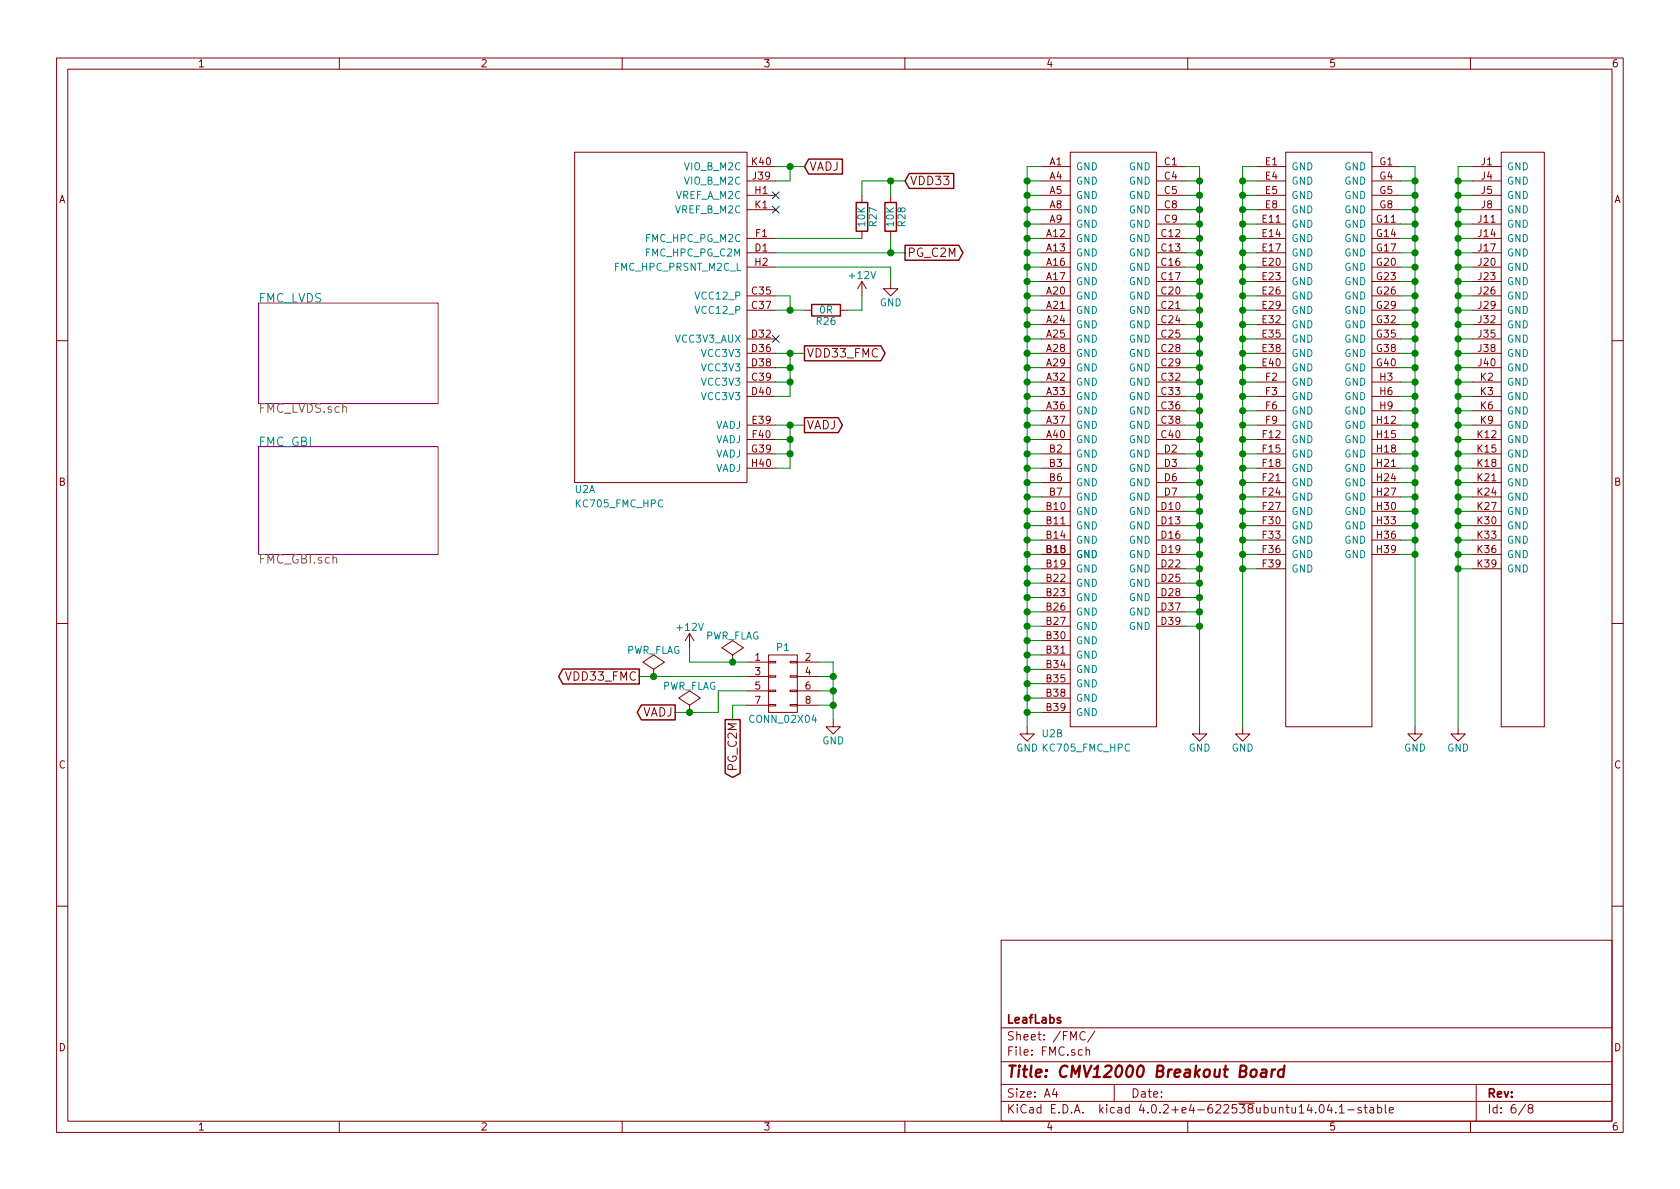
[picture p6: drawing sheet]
EESchema Schematic File Version 2
LIBS:power
LIBS:device
LIBS:transistors
LIBS:conn
LIBS:linear
LIBS:regul
LIBS:74xx
LIBS:cmos4000
LIBS:adc-dac
LIBS:memory
LIBS:xilinx
LIBS:microcontrollers
LIBS:dsp
LIBS:microchip
LIBS:analog_switches
LIBS:motorola
LIBS:texas
LIBS:intel
LIBS:audio
LIBS:interface
LIBS:digital-audio
LIBS:philips
LIBS:display
LIBS:cypress
LIBS:siliconi
LIBS:opto
LIBS:atmel
LIBS:contrib
LIBS:valves
LIBS:leaf
LIBS:cmv12000_breakout-cache
EELAYER 25 0
EELAYER END
$Descr A4 11693 8268
encoding utf-8
Sheet 6 8
Title "CMV12000 Breakout Board"
Date ""
Rev ""
Comp "LeafLabs"
Comment1 ""
Comment2 ""
Comment3 ""
Comment4 ""
$EndDescr
$Sheet
S 1800 2100 1250 700 
U 5795395A
F0 "FMC_LVDS" 60
F1 "FMC_LVDS.sch" 60
$EndSheet
$Sheet
S 1800 3100 1250 750 
U 57953961
F0 "FMC_GBI" 60
F1 "FMC_GBI.sch" 60
$EndSheet
$Comp
L GND #PWR058
U 1 1
P 7150 5050
F 0 "#PWR058" H 7150 4800 50  0001 C CNN
F 1 "GND" H 7150 4900 50  0000 C CNN
F 2 "" H 7150 5050 50  0000 C CNN
F 3 "" H 7150 5050 50  0000 C CNN
	1    7150 5050
	1    0    0    -1  
$EndComp
$Comp
L GND #PWR059
U 1 1
P 8350 5050
F 0 "#PWR059" H 8350 4800 50  0001 C CNN
F 1 "GND" H 8350 4900 50  0000 C CNN
F 2 "" H 8350 5050 50  0000 C CNN
F 3 "" H 8350 5050 50  0000 C CNN
	1    8350 5050
	-1   0    0    -1  
$EndComp
$Comp
L GND #PWR060
U 1 1
P 8650 5050
F 0 "#PWR060" H 8650 4800 50  0001 C CNN
F 1 "GND" H 8650 4900 50  0000 C CNN
F 2 "" H 8650 5050 50  0000 C CNN
F 3 "" H 8650 5050 50  0000 C CNN
	1    8650 5050
	1    0    0    -1  
$EndComp
$Comp
L GND #PWR061
U 1 1
P 10150 5050
F 0 "#PWR061" H 10150 4800 50  0001 C CNN
F 1 "GND" H 10150 4900 50  0000 C CNN
F 2 "" H 10150 5050 50  0000 C CNN
F 3 "" H 10150 5050 50  0000 C CNN
	1    10150 5050
	1    0    0    -1  
$EndComp
$Comp
L GND #PWR062
U 1 1
P 9850 5050
F 0 "#PWR062" H 9850 4800 50  0001 C CNN
F 1 "GND" H 9850 4900 50  0000 C CNN
F 2 "" H 9850 5050 50  0000 C CNN
F 3 "" H 9850 5050 50  0000 C CNN
	1    9850 5050
	-1   0    0    -1  
$EndComp
Text GLabel 5600 2950 2    59   Output ~ 0
VADJ
Text GLabel 5600 1150 2    59   Input ~ 0
VADJ
$Comp
L R R26
U 1 1
P 5750 2150
F 0 "R26" V 5830 2150 50  0000 C CNN
F 1 "0R" V 5750 2150 50  0000 C CNN
F 2 "Resistors_SMD:R_1206" V 5680 2150 50  0001 C CNN
F 3 "" H 5750 2150 50  0000 C CNN
	1    5750 2150
	0    1    1    0   
$EndComp
$Comp
L +12V #PWR063
U 1 1
P 6000 2050
F 0 "#PWR063" H 6000 1900 50  0001 C CNN
F 1 "+12V" H 6000 2190 50  0000 C CNN
F 2 "" H 6000 2050 50  0000 C CNN
F 3 "" H 6000 2050 50  0000 C CNN
	1    6000 2050
	1    0    0    -1  
$EndComp
NoConn ~ 5400 2350
Text GLabel 5600 2450 2    59   Output ~ 0
VDD33_FMC
$Comp
L R R27
U 1 1
P 6000 1500
F 0 "R27" V 6080 1500 50  0000 C CNN
F 1 "10K" V 6000 1500 50  0000 C CNN
F 2 "Resistors_SMD:R_0603" V 5930 1500 50  0001 C CNN
F 3 "" H 6000 1500 50  0000 C CNN
	1    6000 1500
	1    0    0    -1  
$EndComp
$Comp
L R R28
U 1 1
P 6200 1500
F 0 "R28" V 6280 1500 50  0000 C CNN
F 1 "10K" V 6200 1500 50  0000 C CNN
F 2 "Resistors_SMD:R_0603" V 6130 1500 50  0001 C CNN
F 3 "" H 6200 1500 50  0000 C CNN
	1    6200 1500
	1    0    0    -1  
$EndComp
$Comp
L GND #PWR064
U 1 1
P 6200 1950
F 0 "#PWR064" H 6200 1700 50  0001 C CNN
F 1 "GND" H 6200 1800 50  0000 C CNN
F 2 "" H 6200 1950 50  0000 C CNN
F 3 "" H 6200 1950 50  0000 C CNN
	1    6200 1950
	1    0    0    -1  
$EndComp
Text GLabel 6300 1250 2    59   Input ~ 0
VDD33
Text GLabel 6300 1750 2    59   Output ~ 0
PG_C2M
$Comp
L CONN_02X04 P1
U 1 1
P 5450 4750
F 0 "P1" H 5450 5000 50  0000 C CNN
F 1 "CONN_02X04" H 5450 4500 50  0000 C CNN
F 2 "Pin_Headers:Pin_Header_Straight_2x04" H 5450 3550 50  0001 C CNN
F 3 "" H 5450 3550 50  0000 C CNN
	1    5450 4750
	1    0    0    -1  
$EndComp
$Comp
L PWR_FLAG #FLG065
U 1 1
P 5100 4600
F 0 "#FLG065" H 5100 4695 50  0001 C CNN
F 1 "PWR_FLAG" H 5100 4780 50  0000 C CNN
F 2 "" H 5100 4600 50  0000 C CNN
F 3 "" H 5100 4600 50  0000 C CNN
	1    5100 4600
	1    0    0    -1  
$EndComp
$Comp
L +12V #PWR066
U 1 1
P 4800 4500
F 0 "#PWR066" H 4800 4350 50  0001 C CNN
F 1 "+12V" H 4800 4640 50  0000 C CNN
F 2 "" H 4800 4500 50  0000 C CNN
F 3 "" H 4800 4500 50  0000 C CNN
	1    4800 4500
	1    0    0    -1  
$EndComp
$Comp
L PWR_FLAG #FLG067
U 1 1
P 4550 4700
F 0 "#FLG067" H 4550 4795 50  0001 C CNN
F 1 "PWR_FLAG" H 4550 4880 50  0000 C CNN
F 2 "" H 4550 4700 50  0000 C CNN
F 3 "" H 4550 4700 50  0000 C CNN
	1    4550 4700
	1    0    0    -1  
$EndComp
Text GLabel 4450 4700 0    59   Output ~ 0
VDD33_FMC
$Comp
L GND #PWR068
U 1 1
P 5800 5000
F 0 "#PWR068" H 5800 4750 50  0001 C CNN
F 1 "GND" H 5800 4850 50  0000 C CNN
F 2 "" H 5800 5000 50  0000 C CNN
F 3 "" H 5800 5000 50  0000 C CNN
	1    5800 5000
	1    0    0    -1  
$EndComp
Text GLabel 5100 5000 3    59   Output ~ 0
PG_C2M
$Comp
L PWR_FLAG #FLG069
U 1 1
P 4800 4950
F 0 "#FLG069" H 4800 5045 50  0001 C CNN
F 1 "PWR_FLAG" H 4800 5130 50  0000 C CNN
F 2 "" H 4800 4950 50  0000 C CNN
F 3 "" H 4800 4950 50  0000 C CNN
	1    4800 4950
	1    0    0    -1  
$EndComp
Text GLabel 4700 4950 0    59   Output ~ 0
VADJ
$Comp
L KC705_FMC_HPC U2
U 1 1
P 4000 3350
AR Path="/579FE284" Ref="U2"  Part="1" 
AR Path="/5789B67E/579FE284" Ref="U2"  Part="1" 
F 0 "U2" H 4000 3300 50  0000 L CNN
F 1 "KC705_FMC_HPC" H 4000 3200 50  0000 L CNN
F 2 "SEAF-40-XX_X-XX-10-X-A" H 6500 5050 50  0001 L CNN
F 3 "" H 6500 5050 50  0001 L CNN
	1    4000 3350
	1    0    0    -1  
$EndComp
$Comp
L KC705_FMC_HPC U2
U 2 1
P 7250 5050
AR Path="/579FE311" Ref="U2"  Part="2" 
AR Path="/5789B67E/579FE311" Ref="U2"  Part="2" 
F 0 "U2" H 7250 5000 50  0000 L CNN
F 1 "KC705_FMC_HPC" H 7250 4900 50  0000 L CNN
F 2 "" H 9750 6750 50  0001 L CNN
F 3 "" H 9750 6750 50  0001 L CNN
	2    7250 5050
	1    0    0    -1  
$EndComp
Wire Wire Line
	7250 1150 7150 1150
Wire Wire Line
	7150 1150 7150 5050
Wire Wire Line
	7250 4950 7150 4950
Connection ~ 7150 4950
Wire Wire Line
	7250 4850 7150 4850
Connection ~ 7150 4850
Wire Wire Line
	7150 4750 7250 4750
Connection ~ 7150 4750
Wire Wire Line
	7250 4650 7150 4650
Connection ~ 7150 4650
Wire Wire Line
	7250 4550 7150 4550
Connection ~ 7150 4550
Wire Wire Line
	7150 4450 7250 4450
Connection ~ 7150 4450
Wire Wire Line
	7250 4350 7150 4350
Connection ~ 7150 4350
Wire Wire Line
	7150 4250 7250 4250
Connection ~ 7150 4250
Wire Wire Line
	7250 4150 7150 4150
Connection ~ 7150 4150
Wire Wire Line
	7150 4050 7250 4050
Connection ~ 7150 4050
Wire Wire Line
	7250 3950 7150 3950
Connection ~ 7150 3950
Wire Wire Line
	7150 3850 7250 3850
Connection ~ 7150 3850
Wire Wire Line
	7250 3750 7150 3750
Connection ~ 7150 3750
Wire Wire Line
	7150 3650 7250 3650
Connection ~ 7150 3650
Wire Wire Line
	7250 3550 7150 3550
Connection ~ 7150 3550
Wire Wire Line
	7150 3450 7250 3450
Connection ~ 7150 3450
Wire Wire Line
	7250 3350 7150 3350
Connection ~ 7150 3350
Wire Wire Line
	7150 3250 7250 3250
Connection ~ 7150 3250
Wire Wire Line
	7250 3150 7150 3150
Connection ~ 7150 3150
Wire Wire Line
	7150 3050 7250 3050
Connection ~ 7150 3050
Wire Wire Line
	7250 2950 7150 2950
Connection ~ 7150 2950
Wire Wire Line
	7150 2850 7250 2850
Connection ~ 7150 2850
Wire Wire Line
	7250 2750 7150 2750
Connection ~ 7150 2750
Wire Wire Line
	7150 2650 7250 2650
Connection ~ 7150 2650
Wire Wire Line
	7250 2550 7150 2550
Connection ~ 7150 2550
Wire Wire Line
	7150 2450 7250 2450
Connection ~ 7150 2450
Wire Wire Line
	7250 2350 7150 2350
Connection ~ 7150 2350
Wire Wire Line
	7150 2250 7250 2250
Connection ~ 7150 2250
Wire Wire Line
	7250 2150 7150 2150
Connection ~ 7150 2150
Wire Wire Line
	7150 2050 7250 2050
Connection ~ 7150 2050
Wire Wire Line
	7250 1950 7150 1950
Connection ~ 7150 1950
Wire Wire Line
	7150 1850 7250 1850
Connection ~ 7150 1850
Wire Wire Line
	7250 1750 7150 1750
Connection ~ 7150 1750
Wire Wire Line
	7150 1650 7250 1650
Connection ~ 7150 1650
Wire Wire Line
	7250 1550 7150 1550
Connection ~ 7150 1550
Wire Wire Line
	7150 1450 7250 1450
Connection ~ 7150 1450
Wire Wire Line
	7250 1350 7150 1350
Connection ~ 7150 1350
Connection ~ 7150 1250
Wire Wire Line
	8250 1150 8350 1150
Wire Wire Line
	8350 1150 8350 5050
Wire Wire Line
	8250 4350 8350 4350
Connection ~ 8350 4350
Wire Wire Line
	8350 4250 8250 4250
Connection ~ 8350 4250
Wire Wire Line
	8250 4150 8350 4150
Connection ~ 8350 4150
Wire Wire Line
	8350 4050 8250 4050
Connection ~ 8350 4050
Wire Wire Line
	8250 3950 8350 3950
Connection ~ 8350 3950
Wire Wire Line
	8350 3850 8250 3850
Connection ~ 8350 3850
Wire Wire Line
	8250 3750 8350 3750
Connection ~ 8350 3750
Wire Wire Line
	8350 3650 8250 3650
Connection ~ 8350 3650
Wire Wire Line
	8250 3550 8350 3550
Connection ~ 8350 3550
Wire Wire Line
	8350 3450 8250 3450
Connection ~ 8350 3450
Wire Wire Line
	8250 3350 8350 3350
Connection ~ 8350 3350
Wire Wire Line
	8350 3250 8250 3250
Connection ~ 8350 3250
Wire Wire Line
	8250 3150 8350 3150
Connection ~ 8350 3150
Wire Wire Line
	8350 3050 8250 3050
Connection ~ 8350 3050
Wire Wire Line
	8250 2950 8350 2950
Connection ~ 8350 2950
Wire Wire Line
	8350 2850 8250 2850
Connection ~ 8350 2850
Wire Wire Line
	8250 2750 8350 2750
Connection ~ 8350 2750
Wire Wire Line
	8350 2650 8250 2650
Connection ~ 8350 2650
Wire Wire Line
	8250 2550 8350 2550
Connection ~ 8350 2550
Wire Wire Line
	8350 2450 8250 2450
Connection ~ 8350 2450
Wire Wire Line
	8250 2350 8350 2350
Connection ~ 8350 2350
Wire Wire Line
	8350 2250 8250 2250
Connection ~ 8350 2250
Wire Wire Line
	8250 2150 8350 2150
Connection ~ 8350 2150
Wire Wire Line
	8350 2050 8250 2050
Connection ~ 8350 2050
Wire Wire Line
	8250 1950 8350 1950
Connection ~ 8350 1950
Wire Wire Line
	8350 1850 8250 1850
Connection ~ 8350 1850
Wire Wire Line
	8250 1750 8350 1750
Connection ~ 8350 1750
Wire Wire Line
	8350 1650 8250 1650
Connection ~ 8350 1650
Wire Wire Line
	8250 1550 8350 1550
Connection ~ 8350 1550
Wire Wire Line
	8350 1450 8250 1450
Connection ~ 8350 1450
Wire Wire Line
	8250 1350 8350 1350
Connection ~ 8350 1350
Wire Wire Line
	8350 1250 8250 1250
Connection ~ 8350 1250
Wire Wire Line
	8750 1150 8650 1150
Wire Wire Line
	8650 1150 8650 5050
Wire Wire Line
	8750 3950 8650 3950
Connection ~ 8650 3950
Wire Wire Line
	8650 3850 8750 3850
Connection ~ 8650 3850
Wire Wire Line
	8750 3750 8650 3750
Connection ~ 8650 3750
Wire Wire Line
	8650 3650 8750 3650
Connection ~ 8650 3650
Wire Wire Line
	8750 3550 8650 3550
Connection ~ 8650 3550
Wire Wire Line
	8650 3450 8750 3450
Connection ~ 8650 3450
Wire Wire Line
	8750 3350 8650 3350
Connection ~ 8650 3350
Wire Wire Line
	8650 3250 8750 3250
Connection ~ 8650 3250
Wire Wire Line
	8750 3150 8650 3150
Connection ~ 8650 3150
Wire Wire Line
	8650 3050 8750 3050
Connection ~ 8650 3050
Wire Wire Line
	8750 2950 8650 2950
Connection ~ 8650 2950
Wire Wire Line
	8650 2850 8750 2850
Connection ~ 8650 2850
Wire Wire Line
	8750 2750 8650 2750
Connection ~ 8650 2750
Wire Wire Line
	8650 2650 8750 2650
Connection ~ 8650 2650
Wire Wire Line
	8750 2550 8650 2550
Connection ~ 8650 2550
Wire Wire Line
	8650 2450 8750 2450
Connection ~ 8650 2450
Wire Wire Line
	8750 2350 8650 2350
Connection ~ 8650 2350
Wire Wire Line
	8650 2250 8750 2250
Connection ~ 8650 2250
Wire Wire Line
	8750 2150 8650 2150
Connection ~ 8650 2150
Wire Wire Line
	8650 2050 8750 2050
Connection ~ 8650 2050
Wire Wire Line
	8750 1950 8650 1950
Connection ~ 8650 1950
Wire Wire Line
	8650 1850 8750 1850
Connection ~ 8650 1850
Wire Wire Line
	8750 1750 8650 1750
Connection ~ 8650 1750
Wire Wire Line
	8650 1650 8750 1650
Connection ~ 8650 1650
Wire Wire Line
	8750 1550 8650 1550
Connection ~ 8650 1550
Wire Wire Line
	8650 1450 8750 1450
Connection ~ 8650 1450
Wire Wire Line
	8750 1350 8650 1350
Connection ~ 8650 1350
Wire Wire Line
	8650 1250 8750 1250
Connection ~ 8650 1250
Wire Wire Line
	10250 1150 10150 1150
Wire Wire Line
	10150 1150 10150 5050
Wire Wire Line
	10250 3950 10150 3950
Connection ~ 10150 3950
Wire Wire Line
	10150 3850 10250 3850
Connection ~ 10150 3850
Wire Wire Line
	10250 3750 10150 3750
Connection ~ 10150 3750
Wire Wire Line
	10150 3650 10250 3650
Connection ~ 10150 3650
Wire Wire Line
	10250 3550 10150 3550
Connection ~ 10150 3550
Wire Wire Line
	10150 3450 10250 3450
Connection ~ 10150 3450
Wire Wire Line
	10250 3350 10150 3350
Connection ~ 10150 3350
Wire Wire Line
	10150 3250 10250 3250
Connection ~ 10150 3250
Wire Wire Line
	10250 3150 10150 3150
Connection ~ 10150 3150
Wire Wire Line
	10150 3050 10250 3050
Connection ~ 10150 3050
Wire Wire Line
	10250 2950 10150 2950
Connection ~ 10150 2950
Wire Wire Line
	10150 2850 10250 2850
Connection ~ 10150 2850
Wire Wire Line
	10250 2750 10150 2750
Connection ~ 10150 2750
Wire Wire Line
	10150 2650 10250 2650
Connection ~ 10150 2650
Wire Wire Line
	10250 2550 10150 2550
Connection ~ 10150 2550
Wire Wire Line
	10150 2450 10250 2450
Connection ~ 10150 2450
Wire Wire Line
	10250 2350 10150 2350
Connection ~ 10150 2350
Wire Wire Line
	10150 2250 10250 2250
Connection ~ 10150 2250
Wire Wire Line
	10250 2150 10150 2150
Connection ~ 10150 2150
Wire Wire Line
	10150 2050 10250 2050
Connection ~ 10150 2050
Wire Wire Line
	10250 1950 10150 1950
Connection ~ 10150 1950
Wire Wire Line
	10150 1850 10250 1850
Connection ~ 10150 1850
Wire Wire Line
	10250 1750 10150 1750
Connection ~ 10150 1750
Wire Wire Line
	10150 1650 10250 1650
Connection ~ 10150 1650
Wire Wire Line
	10250 1550 10150 1550
Connection ~ 10150 1550
Wire Wire Line
	10150 1450 10250 1450
Connection ~ 10150 1450
Wire Wire Line
	10250 1350 10150 1350
Connection ~ 10150 1350
Wire Wire Line
	10150 1250 10250 1250
Connection ~ 10150 1250
Wire Wire Line
	9750 1150 9850 1150
Wire Wire Line
	9850 1150 9850 5050
Wire Wire Line
	9850 3850 9750 3850
Connection ~ 9850 3850
Wire Wire Line
	9750 3750 9850 3750
Connection ~ 9850 3750
Wire Wire Line
	9850 3650 9750 3650
Connection ~ 9850 3650
Wire Wire Line
	9750 3550 9850 3550
Connection ~ 9850 3550
Wire Wire Line
	9850 3450 9750 3450
Connection ~ 9850 3450
Wire Wire Line
	9750 3350 9850 3350
Connection ~ 9850 3350
Wire Wire Line
	9850 3250 9750 3250
Connection ~ 9850 3250
Wire Wire Line
	9750 3150 9850 3150
Connection ~ 9850 3150
Wire Wire Line
	9850 3050 9750 3050
Connection ~ 9850 3050
Wire Wire Line
	9750 2950 9850 2950
Connection ~ 9850 2950
Wire Wire Line
	9850 2850 9750 2850
Connection ~ 9850 2850
Wire Wire Line
	9750 2750 9850 2750
Connection ~ 9850 2750
Wire Wire Line
	9850 2650 9750 2650
Connection ~ 9850 2650
Wire Wire Line
	9750 2550 9850 2550
Connection ~ 9850 2550
Wire Wire Line
	9850 2450 9750 2450
Connection ~ 9850 2450
Wire Wire Line
	9750 2350 9850 2350
Connection ~ 9850 2350
Wire Wire Line
	9850 2250 9750 2250
Connection ~ 9850 2250
Wire Wire Line
	9750 2150 9850 2150
Connection ~ 9850 2150
Wire Wire Line
	9850 2050 9750 2050
Connection ~ 9850 2050
Wire Wire Line
	9750 1950 9850 1950
Connection ~ 9850 1950
Wire Wire Line
	9850 1850 9750 1850
Connection ~ 9850 1850
Wire Wire Line
	9750 1750 9850 1750
Connection ~ 9850 1750
Wire Wire Line
	9850 1650 9750 1650
Connection ~ 9850 1650
Wire Wire Line
	9750 1550 9850 1550
Connection ~ 9850 1550
Wire Wire Line
	9850 1450 9750 1450
Connection ~ 9850 1450
Wire Wire Line
	9750 1350 9850 1350
Connection ~ 9850 1350
Wire Wire Line
	9850 1250 9750 1250
Connection ~ 9850 1250
Wire Wire Line
	5400 2950 5600 2950
Wire Wire Line
	5500 2950 5500 3250
Wire Wire Line
	5500 3250 5400 3250
Wire Wire Line
	5400 3150 5500 3150
Connection ~ 5500 3150
Wire Wire Line
	5400 3050 5500 3050
Connection ~ 5500 3050
Connection ~ 5500 2950
Wire Wire Line
	5400 1250 5500 1250
Wire Wire Line
	5500 1250 5500 1150
Wire Wire Line
	5400 1150 5600 1150
Connection ~ 5500 1150
Wire Wire Line
	5400 2150 5600 2150
Wire Wire Line
	5500 2750 5400 2750
Wire Wire Line
	5500 2450 5500 2750
Wire Wire Line
	5400 2450 5600 2450
Wire Wire Line
	5400 2550 5500 2550
Connection ~ 5500 2550
Wire Wire Line
	5400 2650 5500 2650
Connection ~ 5500 2650
Connection ~ 5500 2450
Wire Wire Line
	5400 1650 6000 1650
Wire Wire Line
	6000 1350 6000 1250
Wire Wire Line
	6000 1250 6300 1250
Wire Wire Line
	6200 1250 6200 1350
Connection ~ 6200 1250
Wire Wire Line
	6200 1650 6200 1750
Wire Wire Line
	5400 1750 6300 1750
Wire Wire Line
	5400 1850 6200 1850
Wire Wire Line
	6200 1850 6200 1950
Wire Wire Line
	5400 2050 5500 2050
Wire Wire Line
	5500 2050 5500 2150
Wire Wire Line
	5900 2150 6000 2150
Wire Wire Line
	6000 2150 6000 2050
Connection ~ 6200 1750
Wire Wire Line
	5700 4600 5800 4600
Wire Wire Line
	5800 4600 5800 5000
Wire Wire Line
	5700 4700 5800 4700
Connection ~ 5800 4700
Wire Wire Line
	5700 4800 5800 4800
Connection ~ 5800 4800
Wire Wire Line
	5700 4900 5800 4900
Connection ~ 5800 4900
Wire Wire Line
	4800 4600 5200 4600
Wire Wire Line
	4800 4600 4800 4500
Wire Wire Line
	4450 4700 5200 4700
Wire Wire Line
	5200 4900 5100 4900
Wire Wire Line
	5100 4900 5100 5000
Wire Wire Line
	5200 4800 5000 4800
Wire Wire Line
	5000 4800 5000 4950
Wire Wire Line
	5000 4950 4700 4950
Wire Wire Line
	7250 1250 7150 1250
Connection ~ 4800 4950
Connection ~ 4550 4700
Connection ~ 5100 4600
Connection ~ 5500 2150
NoConn ~ 5400 1350
NoConn ~ 5400 1450
$EndSCHEMATC
